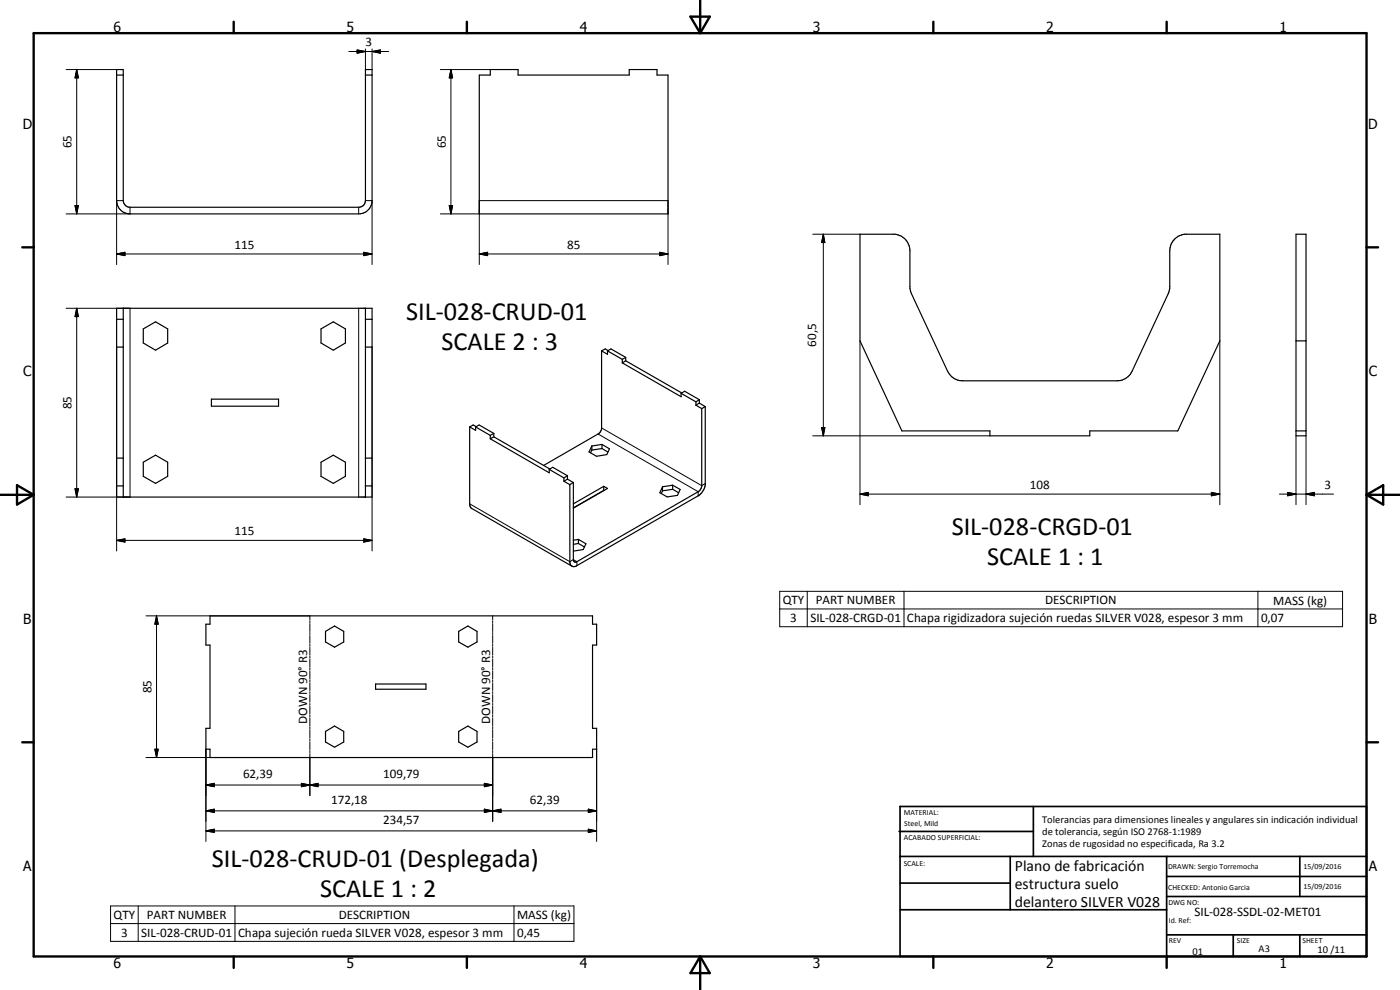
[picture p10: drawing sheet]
<svg xmlns="http://www.w3.org/2000/svg" width="420mm" height="297mm" viewBox="0 0 420 297" stroke-linecap="round" stroke-linejoin="round" font-family="sans-serif">
<g fill="none" stroke="#000" stroke-width=".35">
<path d="M35 22.5h2M35 20.9h2v39.3a2.09 2.09 0 0 0 2 2h68.6a2 2 0 0 0 2.1-2v-39.3h2v39.8a4.1 4.1 0 0 1-4.1 3.5h-68.6a4 4 0 0 1-4-4zM109.7 22.5h2M143.8 22.5h3.3v-1.6h8.4v1.6h33.3v-1.6h8.4v1.6h3.3v41.7h-56.7zM258.1 70.3h10.5a5 5 0 0 1 4.5 5v11.2l.2 1.1 11.3 24.2a4.9 4.9 0 0 0 4.3 2.5h46.3a4.9 4.9 0 0 0 4.6-2.9l11-23.8 .3-1.1v-11.2a5 5 0 0 1 4.4-5h10.6v32l-12.6 27h-26.4v1.5h-30v-1.5h-26.4l-12.6-27zM388.9 70.3h3.1v60.5h-3.1zM35 92.5h76.7v56.6h-76.7zM35 95.8h2M37 92.5v56.6M43 98.7l3.7-2.1 3.6 2.1v4.2l-3.6 2.2-3.7-2.2zM96.3 98.7l3.7-2.1 3.7 2.1v4.2l-3.7 2.2-3.7-2.2zM109.7 92.5v56.6"/>
<path d="M109.7 95.8h2M35 104.1h2M63.4 119.8h20.2v2.1h-20.2zM109.7 104.1h2M180.5 105.3l1.8 1v-1M180.5 105.3v23.4l-.3 .8-.7 .7-16.4 9.5M182.3 105.3l1.1-.6 4.4 2.5M182.3 105.3l4.5 2.5M182.5 105.2l-.9-.5-1.1 .6M186.8 107.8v1.1M186.8 108.9l17.6 10.1v-1M187.8 108.2l-1 .7"/>
<path d="M187.8 107.2v1M187.8 107.2l-1 .6M187.8 108.2l16.8 9.7M204.4 118l1.1-.6 4.4 2.5M204.4 118l4.5 2.6M209.9 119.9v1M209.9 119.9l-1 .7M388.9 102.3h3.1M35 137.5h2M43 138.7l3.7-2.1 3.6 2.1v4.2l-3.6 2.1-3.7-2.1zM96.3 138.7l3.7-2.1 3.7 2.1v4.2l-3.7 2.1-3.7-2.1zM109.7 137.5h2"/>
<path d="M141 128.1l1.7 1v-1M141 128.1v23.1l.3 1.1 30.4 17.6M142.7 128.1l1.1-.6 4.4 2.5M142.7 128.1l4.4 2.5M142.9 128l-.9-.5-1 .6M147.1 130.6v1.1M147.1 131.7l17.7 10.2v-1.1M148.2 131.1l16.8 9.6M148.2 131.1l-1.1 .6M148.2 130v1.1M148.2 130l-1.1 .6M177.6 135l-.4 .8"/>
<path d="M177.6 133.8v1.2M180.7 133.3l2.2 1.4-.8 1.7-3.1 .5-2.2-1.3 .8-1.8M180.7 134.6l-3.1 .4M180.7 133.3v1.3M180.7 133.3l-3.1 .5M180.7 134.6l1.7 1M208.9 121.6l1.7 1M208.9 120.6v1M209.9 120.9l1.8 1.1M209.9 120.9l-1 .7M210.6 122.6v23.4l-.6 1.2-36.9 21.3a.66 .66 0 0 1-.7 .1 .66 .66 0 0 1-.3-.7v-23.1M211.7 122l-1.1 .6"/>
<path d="M211.7 122v23.4a4.9 4.9 0 0 1-2.2 3.4l-36.6 21.1h-1.2M388.9 129.3h3.1M35 145.8h2M109.7 145.8h2M164.8 140.8l1.1-.6 4.4 2.5M164.8 140.8l4.4 2.6M169.2 144.4l1.8 1M169.2 143.4v1M170.3 143.8l1.8 1M170.3 143.8l-1.1 .6M170.3 142.7v1.1M170.3 142.7l-1.1 .7"/>
<path d="M171 145.4v23.4l.3 .7 .4 .4M172.1 144.8l-1.1 .6M181.2 145.9l1.1 .7-10.2 5.8M181.2 145.9l.1 1.3M181.2 145.9l-9.1 5.3M198.8 147.3l-.4 .8M198.8 146v1.3M201.9 145.6l2.2 1.3-.8 1.7-3.1 .5-2.2-1.3 .8-1.8M201.9 146.8l-3.1 .5M201.9 145.6v1.2M201.9 145.6l-3.1 .4M201.9 146.8l1.8 1"/>
<path d="M173.6 161.8l2.2 1.4-.8 1.7-2.9 .5M173.6 163.1l-1.5 .2M173.6 161.8v1.3M173.6 161.8l-1.5 .3M173.6 163.1l1.8 1M63 184.8h114.8v2.5h1.3v6.2h-1.3v25h1.3v6.3h-1.3v2.5h-114.8v-2.5h-1.2v-6.3h1.2v-25h-1.2v-6.2h1.2zM97.7 189.4l2.7-1.6 2.8 1.6v3.2l-2.8 1.6-2.7-1.6zM137.7 189.4l2.7-1.6 2.8 1.6v3.2l-2.8 1.6-2.7-1.6zM97.7 219.5l2.7-1.7 2.8 1.7v3.1l-2.8 1.6-2.7-1.6zM112.7 205.2h15.1v1.6h-15.1zM137.7 219.5l2.7-1.7 2.8 1.7v3.1l-2.8 1.6-2.7-1.6z"/>
</g>
<g fill="none" stroke="#000" stroke-width=".3">
<path d="M104.7 15.5h12M107.2 15l2.5 .5-2.5 .5zM109.7 14.7v6.2M111.7 15.5l2.5-.5v1zM111.7 14.7v6.2M19.8 20.9h15.2M23 20.9l.5 2.5h-1zM23 20.9v43.3M132.2 20.9h14.9M135.3 20.9l.5 2.5h-1zM135.3 20.9v43.3M22.5 61.7h1l-.5 2.5z"/>
<path d="M35 76.2l2.5-.5v1zM35 76.2h76.7M37 60.2h-2v19.2M39 62.2v2h-19.2M107.6 62.2v2M109.2 75.7l2.5 .5-2.5 .5zM109.7 60.2h2v19.2M132.2 64.2h11.6M134.8 61.7h1l-.5 2.5zM143.8 76.2l2.5-.5v1zM143.8 79.4v-19.2h56.7v19.2M143.8 76.2h56.7"/>
<path d="M198 75.7l2.5 .5-2.5 .5zM243.9 70.3h14.2M247.1 70.3l.5 2.5h-1zM247.1 70.3v60.5M19.8 92.5h19.2v56.6h-19.2M23 92.5l.5 2.5h-1zM23 92.5v56.6M107.6 92.5v56.6M35 104.1v61.2M111.7 104.1v61.2M258.1 102.3v49.1M366.1 102.3v49.1"/>
<path d="M179.5 130.2l30 17.3v1.3M180.5 128.4l30.1 17.3 1.1-.6M243.9 130.8h53.2M246.6 128.3h1l-.5 2.5zM388.9 130.8v20.6M392 130.8v20.6M22.5 146.6h1l-.5 2.5zM141 151.2l30 17.3 1.1-.6 1 .6v1.2M258.1 148.3l2.5-.6v1.1zM258.1 148.3h108M363.5 147.7l2.6 .6-2.6 .5zM384 148.3h16.2"/>
<path d="M386.4 147.7l2.5 .6-2.5 .5zM392 148.3l2.5-.6v1.1zM35 162.1l2.5-.4v.9zM35 162.1h76.7M109.2 161.7l2.5 .4-2.5 .5zM234 177.4h168.9v10.6h-168.9zM242.3 177.4v10.6M271.3 177.4v10.6M377.5 177.4v10.6M43.8 184.8h49.2v1.2M47 184.8l.5 2.5h-1zM47 184.8v42.5"/>
<path d="M93 186.3v.6M93 187.1v2.4M93 189.8v.6M93 190.7v2.3M93 193.3v.6M93 194.2v2.4M93 196.9v.6M93 197.8v2.4M147.9 184.8v1.2M147.9 186.3v.6M147.9 187.1v2.4M147.9 189.8v.6"/>
<path d="M147.9 190.7v2.3M147.9 193.3v.6M147.9 194.2v2.4M147.9 196.9v.6M147.9 197.8v2.4M234 182.7h168.9M93 200.4v.6M93 201.3v2.4M93 204v.6M93 204.9v2.3M93 207.5v.6M93 208.4v2.3"/>
<path d="M93 211.1v.5M93 211.9v2.4M93 214.6v.6M93 215.5v2.3M93 218.1v.6M93 219v2.4M147.9 200.4v.6M147.9 201.3v2.4M147.9 204v.6M147.9 204.9v2.3M147.9 207.5v.6M147.9 208.4v2.3"/>
<path d="M147.9 211.1v.5M147.9 211.9v2.4M147.9 214.6v.6M147.9 215.5v2.3M147.9 218.1v.6M147.9 219v2.4M43.8 227.3h49.2M46.5 224.8h1l-.5 2.5zM61.8 235.5l2.5-.5v1.1zM61.8 235.5h86.1M61.8 224.8v27.7M90.5 235l2.5 .5-2.5 .6z"/>
<path d="M93 235.5l2.5-.5v1.1zM93 221.7v.5M93 222.5v2.4M93 225.2v.6M93 226.1v12.6M145.4 235l2.5 .5-2.5 .6zM147.9 221.7v.5M147.9 222.5v2.4M147.9 225.2v.6M147.9 226.1v20.4M179.1 224.8v27.7M61.8 243.3l2.5-.5v1z"/>
<path d="M61.8 249.3l2.5-.5v1zM61.8 243.3h117.3M61.8 249.3h117.3M145.4 242.8l2.5 .5-2.5 .5zM147.9 243.3l2.5-.5v1zM176.6 248.8l2.5 .5-2.5 .5zM176.6 242.8l2.5 .5-2.5 .5zM33.2 271.8h139v10.6h-139zM33.2 277.1h139M41.5 271.8v10.6M70.5 271.8v10.6M154.3 271.8v10.6"/>
</g>
<g fill="none" stroke="#000" stroke-width=".71">
<path d="M10.1 9.9h400v277.1h-400zM70.1 6.5v3.4M140.1 6.5v3.4M207.2 5h5.8l-2.9 4.9zM210.1 0v9.9M280.1 6.5v3.4M350.1 6.5v3.4M6.7 74.2h3.4M410.1 74.2h3.5M.1 148.5h10M5.1 145.6l5 2.9-5 2.9zM410.1 148.5h10"/>
<path d="M410.1 148.5l5-2.9v5.8zM6.7 222.7h3.4M410.1 222.7h3.5M70.1 287v3.4M140.1 287v3.4M210.1 287v10M210.1 287l2.9 5h-5.8zM280.1 287v3.4M350.1 287v3.4"/>
</g>
<g fill="none" stroke="#000" stroke-width=".51">
<path d="M269.8 249.5h40.3M270.1 242h140v45h-140zM270.1 257h140M303.2 257v16M310.1 242v15M350.1 257v30M390.1 257v12M270.1 265h33.1M270.1 273h80M350.1 269h60M350.1 263h60M350.1 280.5h60"/>
<path d="M370.1 280.5v6.5M390.1 280.5v6.5"/>
</g>
<g fill="#000">
<path d="M107.2 15l2.5 .5-2.5 .5zM111.7 15.5l2.5-.5v1zM23 20.9l.5 2.5h-1zM135.3 20.9l.5 2.5h-1zM22.5 61.7h1l-.5 2.5zM35 76.2l2.5-.5v1zM109.2 75.7l2.5 .5-2.5 .5zM134.8 61.7h1l-.5 2.5zM143.8 76.2l2.5-.5v1zM198 75.7l2.5 .5-2.5 .5zM247.1 70.3l.5 2.5h-1zM23 92.5l.5 2.5h-1z"/>
<path d="M246.6 128.3h1l-.5 2.5zM22.5 146.6h1l-.5 2.5zM258.1 148.3l2.5-.6v1.1zM363.5 147.7l2.6 .6-2.6 .5zM386.4 147.7l2.5 .6-2.5 .5zM392 148.3l2.5-.6v1.1zM35 162.1l2.5-.4v.9zM109.2 161.7l2.5 .4-2.5 .5zM47 184.8l.5 2.5h-1zM46.5 224.8h1l-.5 2.5zM61.8 235.5l2.5-.5v1.1zM90.5 235l2.5 .5-2.5 .6z"/>
<path d="M93 235.5l2.5-.5v1.1zM145.4 235l2.5 .5-2.5 .6zM61.8 243.3l2.5-.5v1zM61.8 249.3l2.5-.5v1zM145.4 242.8l2.5 .5-2.5 .5zM147.9 243.3l2.5-.5v1zM176.6 248.8l2.5 .5-2.5 .5zM176.6 242.8l2.5 .5-2.5 .5z"/>
</g>
<g font-size="7.9">
<text x="121.9" y="96.1">SIL-028-CRUD-01</text>
<text x="132.5" y="105.1">SCALE 2 : 3</text>
<text x="285.6" y="160.6">SIL-028-CRGD-01</text>
<text x="296.2" y="169.6">SCALE 1 : 1</text>
<text x="63.6" y="260.3">SIL-028-CRUD-01 (Desplegada)</text>
<text x="96" y="269.2">SCALE 1 : 2</text>
</g>
<g font-size="4.7">
<text x="304.6" y="261.2">Plano de fabricación</text>
<text x="304.6" y="266.6">estructura suelo</text>
<text x="304.6" y="272">delantero SILVER V028</text>
</g>
<g font-size="4.2">
<text x="34" y="9.6">6</text>
<text x="104" y="9.6">5</text>
<text x="174" y="9.6">4</text>
<text x="244" y="9.6">3</text>
<text x="314" y="9.6">2</text>
<text x="384" y="9.6">1</text>
<text x="6.8" y="38.7">D</text>
<text x="410.6" y="38.7">D</text>
<text x="7" y="112.9">C</text>
<text x="410.8" y="112.9">C</text>
<text x="7" y="187.1">B</text>
<text x="410.8" y="187.1">B</text>
<text x="7" y="261.4">A</text>
<text x="410.8" y="261.4">A</text>
<text x="34" y="290.4">6</text>
<text x="104" y="290.4">5</text>
<text x="174" y="290.4">4</text>
<text x="244" y="290.4">3</text>
<text x="314" y="290.4">2</text>
<text x="384" y="290.4">1</text>
</g>
<g font-size="3.9">
<text x="109.7" y="13.9">3</text>
<text x="21.5" y="44.5" transform="rotate(-90 21.5 44.5)">65</text>
<text x="133.8" y="44.5" transform="rotate(-90 133.8 44.5)">65</text>
<text x="70.3" y="74.6">115</text>
<text x="170.2" y="74.6">85</text>
<text x="245" y="104.1" transform="rotate(-90 245 104.1)">60,5</text>
<text x="21.5" y="122.9" transform="rotate(-90 21.5 122.9)">85</text>
<text x="309.1" y="146.7">108</text>
<text x="397.5" y="146.7">3</text>
<text x="70.3" y="160.6">115</text>
<text x="234.9" y="181.4">QTY</text>
<text x="244.8" y="181.3">PART NUMBER</text>
<text x="313.7" y="181.4">DESCRIPTION</text>
<text x="382.1" y="181.4">MASS (kg)</text>
<text x="237.1" y="186.6">3</text>
<text x="243.2" y="186.6">SIL-028-CRGD-01</text>
<text x="272.2" y="186.7">Chapa rigidizadora sujeción ruedas SILVER V028, espesor 3 mm</text>
<text x="378.4" y="186.6">0,07</text>
<text x="45.5" y="208" transform="rotate(-90 45.5 208)">85</text>
<text x="92.2" y="217.2" transform="rotate(-90 92.2 217.2)">DOWN 90° R3</text>
<text x="147.1" y="217.2" transform="rotate(-90 147.1 217.2)">DOWN 90° R3</text>
<text x="72.9" y="233.5">62,39</text>
<text x="115" y="233.5">109,79</text>
<text x="99.4" y="241.2">172,18</text>
<text x="159" y="241.2">62,39</text>
<text x="115" y="247.2">234,57</text>
<text x="34.1" y="275.8">QTY</text>
<text x="44.1" y="275.8">PART NUMBER</text>
<text x="101.7" y="275.8">DESCRIPTION</text>
<text x="155.2" y="275.8">MASS (kg)</text>
<text x="358.5" y="275">SIL-028-SSDL-02-MET01</text>
<text x="36.4" y="281.1">3</text>
<text x="42.4" y="281.1">SIL-028-CRUD-01</text>
<text x="71.4" y="281.2">Chapa sujeción rueda SILVER V028, espesor 3 mm</text>
<text x="155.2" y="281.1">0,45</text>
</g>
<g font-size="3.1">
<text x="312.7" y="246.8">Tolerancias para dimensiones lineales y angulares sin indicación individual</text>
<text x="312.7" y="250.4">de tolerancia, según ISO 2768-1:1989</text>
<text x="312.7" y="254">Zonas de rugosidad no especificada, Ra 3.2</text>
<text x="357.9" y="286.4">01</text>
<text x="377.7" y="285.6">A3</text>
<text x="395.4" y="285.9">10 /11</text>
</g>
<g font-size="2.4">
<text x="271.2" y="244.4">MATERIAL:</text>
<text x="271.3" y="252">ACABADO SUPERFICIAL:</text>
<text x="271.4" y="247.9">Steel, Mild</text>
<text x="271.2" y="259.7">SCALE:</text>
<text x="350.6" y="260.8">DRAWN: Sergio Torremocha</text>
<text x="391.2" y="260.6">15/09/2016</text>
<text x="350.6" y="267">CHECKED: Antonio Garcia</text>
<text x="391.2" y="266.7">15/09/2016</text>
<text x="350.6" y="271.4">DWG NO:</text>
<text x="350.8" y="276.9">Id. Ref:</text>
<text x="350.8" y="282.8">REV</text>
<text x="371.2" y="282.9">SIZE</text>
<text x="390.9" y="282.9">SHEET</text>
</g>
</svg>
